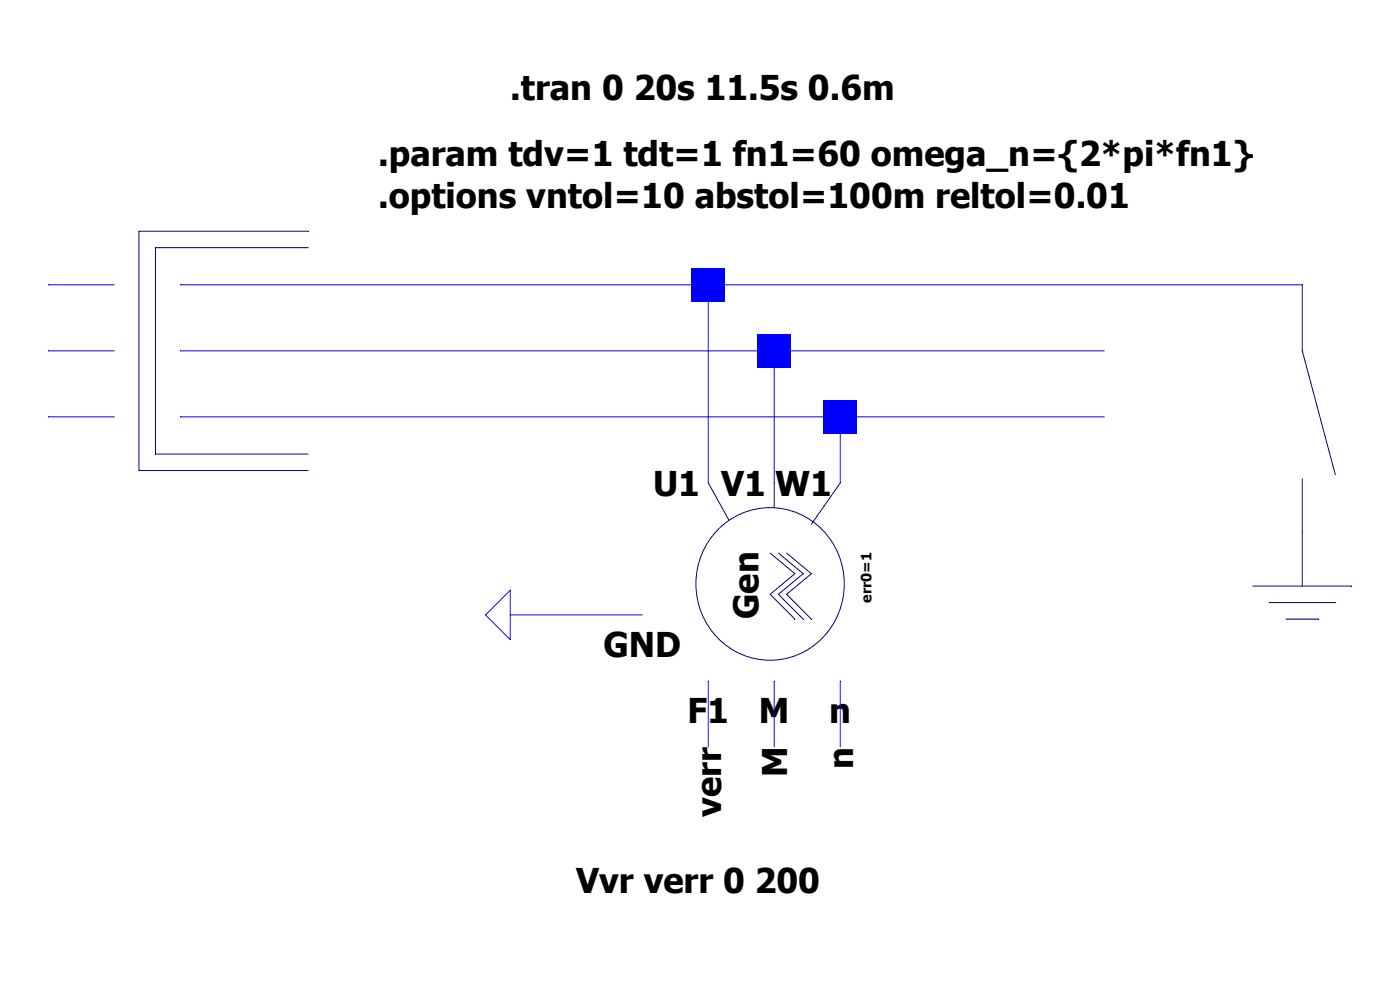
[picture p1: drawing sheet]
Version 4
SHEET 1 880 680
WIRE -528 96 -544 96
WIRE -384 96 -512 96
WIRE -240 96 -384 96
WIRE -528 112 -544 112
WIRE -368 112 -512 112
WIRE -288 112 -368 112
WIRE -528 128 -544 128
WIRE -352 128 -512 128
WIRE -288 128 -352 128
WIRE -384 144 -384 96
WIRE -368 144 -368 112
WIRE -352 144 -352 128
WIRE -400 176 -432 176
WIRE -384 208 -384 192
WIRE -368 208 -368 192
WIRE -352 208 -352 192
FLAG -384 208 verr
FLAG -368 208 M
FLAG -352 208 n
FLAG -432 176 0
SYMBOL sg_fix_n -352 160 R270
WINDOW 3 0 0 Left 0
WINDOW 123 0 -10 Left 0
SYMATTR Value err0=1
SYMATTR Value2 ""
SYMATTR SpiceLine ""
SYMATTR InstName Gen
SYMATTR SpiceModel Sgen_200MW_constant_speed_type0
SYMATTR SpiceLine2 ""
SYMBOL bus_veff_phase -480 96 M0
SYMATTR InstName U1
SYMBOL fault_earth_1phase -240 128 R90
SYMATTR Value t_Start=12
SYMATTR InstName fault
TEXT -432 48 Left 2 !.tran 0 20s 11.5s 0.6m
TEXT -464 64 Left 2 !.param tdv=1 tdt=1 fn1=60 omega_n={2*pi*fn1}\n.options vntol=10 abstol=100m reltol=0.01
TEXT -416 240 Left 2 !Vvr verr 0 200
